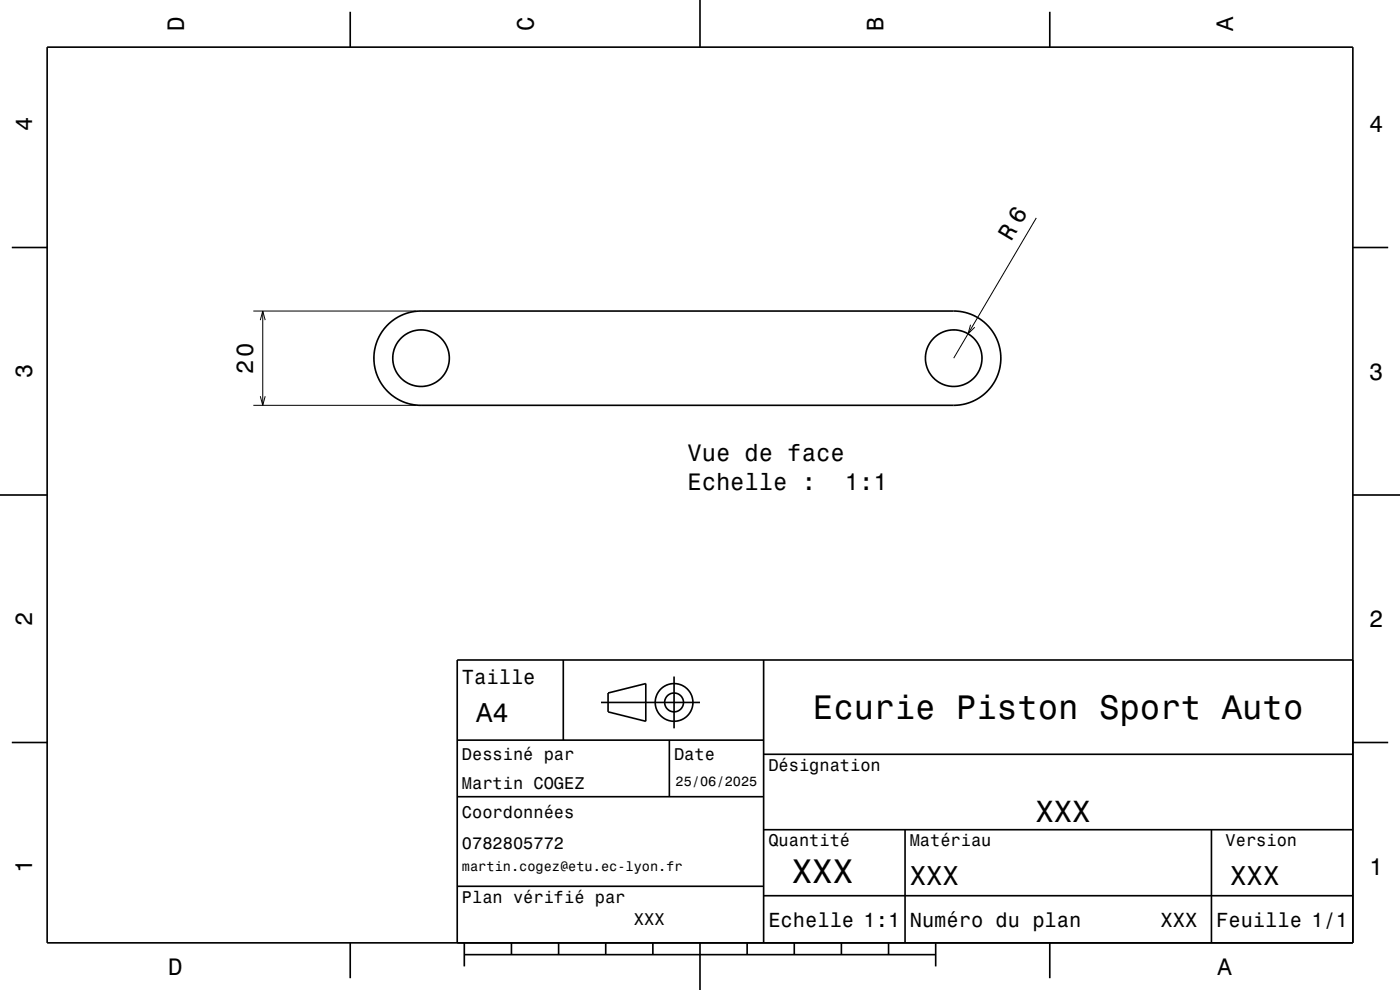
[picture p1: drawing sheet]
<svg xmlns="http://www.w3.org/2000/svg" width="297mm" height="210mm" viewBox="0 0 297 210" stroke-linecap="round" stroke-linejoin="round" font-family="sans-serif">
<path d="M219.8 46.2l-17.5 29.8M53.7 66h34.6M55.2 67.9l.5-1.9 .6 1.9M55.7 66v20M205.9 68.9l-.5 1.9 1.4-1.4M53.7 86h34.6M55.2 84l.5 2 .6-2" fill="none" stroke="#000" stroke-width=".21"/>
<g fill="none" stroke="#000" stroke-width=".35">
<path d="M10 10h277v190h-277zM74.3 2.5v7.5M148.5 0v10M222.7 2.5v7.5M2.5 52.5h7.5M287 52.5h7.5M82.3 68.8a10 10 0 0 1 7-2.8h113a10 10 0 0 1 10 10 10 10 0 0 1-10 10h-113a10 10 0 0 1-9.2-6.2 10 10 0 0 1 2.2-11zM0 105h10M287 105h10M119.5 140v17M162 140v60M287 140h-190v60"/>
<path d="M2.5 157.5h7.5M97 157h65M127.5 149h21M129 147l8-2v8l-8-2zM142 157v12M143 143.5v11M287 157.5h7.5M97 169h65M162 176h125M162 160h125M192 176v24M257 176v24"/>
<path d="M97 188h65M162 190h125M74.3 200v7.5M98.5 202.5h100M98.5 200v5M108.5 200v2.5M118.5 200v2.5M128.5 200v2.5M138.5 200v2.5M148.5 200v10M158.5 200v2.5M168.5 200v2.5"/>
<path d="M178.5 200v2.5M188.5 200v2.5M198.5 200v5M222.7 200v7.5"/>
<circle cx="89.3" cy="76" r="6"/>
<circle cx="202.3" cy="76" r="6"/>
<circle cx="143" cy="149" r="2"/>
<circle cx="143" cy="149" r="4"/>
</g>
<g font-size="7.2">
<text x="172.5" y="152.6">Ecurie Piston Sport Auto</text>
<text x="168" y="187.3">XXX</text>
</g>
<text font-size="6.5" x="219.6" y="174.5">XXX</text>
<g font-size="5.8">
<text x="101" y="153.1">A4</text>
<text x="193" y="187.6">XXX</text>
<text x="261" y="187.6">XXX</text>
</g>
<g font-size="5">
<text x="39" y="6.5" transform="rotate(-90 39 6.5)">D</text>
<text x="113.2" y="6.5" transform="rotate(-90 113.2 6.5)">C</text>
<text x="187.4" y="6.5" transform="rotate(-90 187.4 6.5)">B</text>
<text x="261.6" y="6.5" transform="rotate(-90 261.6 6.5)">A</text>
<text x="6.8" y="27.8" transform="rotate(-90 6.8 27.8)">4</text>
<text x="290.5" y="28.1">4</text>
<text x="214.5" y="51.3" transform="rotate(-59 214.5 51.3)">R 6</text>
<text x="6.8" y="80.3" transform="rotate(-90 6.8 80.3)">3</text>
<text x="53.7" y="79.4" transform="rotate(-90 53.7 79.4)">20</text>
<text x="290.5" y="80.6">3</text>
<text x="145.8" y="97.8">Vue de face</text>
<text x="145.8" y="103.9">Echelle :</text>
<text x="179.2" y="103.9">1:1</text>
<text x="6.8" y="132.8" transform="rotate(-90 6.8 132.8)">2</text>
<text x="290.5" y="133.1">2</text>
<text x="6.8" y="185.3" transform="rotate(-90 6.8 185.3)">1</text>
<text x="290.5" y="185.6">1</text>
<text x="35.7" y="206.8">D</text>
<text x="258.3" y="206.8">A</text>
</g>
<g font-size="4.3">
<text x="98" y="145.2">Taille</text>
<text x="163" y="196.6">Echelle 1:1</text>
<text x="193" y="196.6">Numéro du plan</text>
<text x="246.2" y="196.6">XXX</text>
<text x="258" y="196.6">Feuille 1/1</text>
</g>
<g font-size="3.6">
<text x="98" y="161.3">Dessiné par</text>
<text x="143" y="161.3">Date</text>
<text x="98" y="167.5">Martin COGEZ</text>
<text x="163" y="163.5">Désignation</text>
<text x="98" y="173.5">Coordonnées</text>
<text x="163" y="179.5">Quantité</text>
<text x="193" y="179.5">Matériau</text>
<text x="260" y="179.5">Version</text>
<text x="98" y="180.2">0782805772</text>
<text x="98" y="191.5">Plan vérifié par</text>
<text x="134.5" y="196.3">XXX</text>
</g>
<g font-size="2.9">
<text x="143.3" y="166.8">25/06/2025</text>
<text x="98" y="184.8">martin.cogez@etu.ec-lyon.fr</text>
</g>
</svg>
